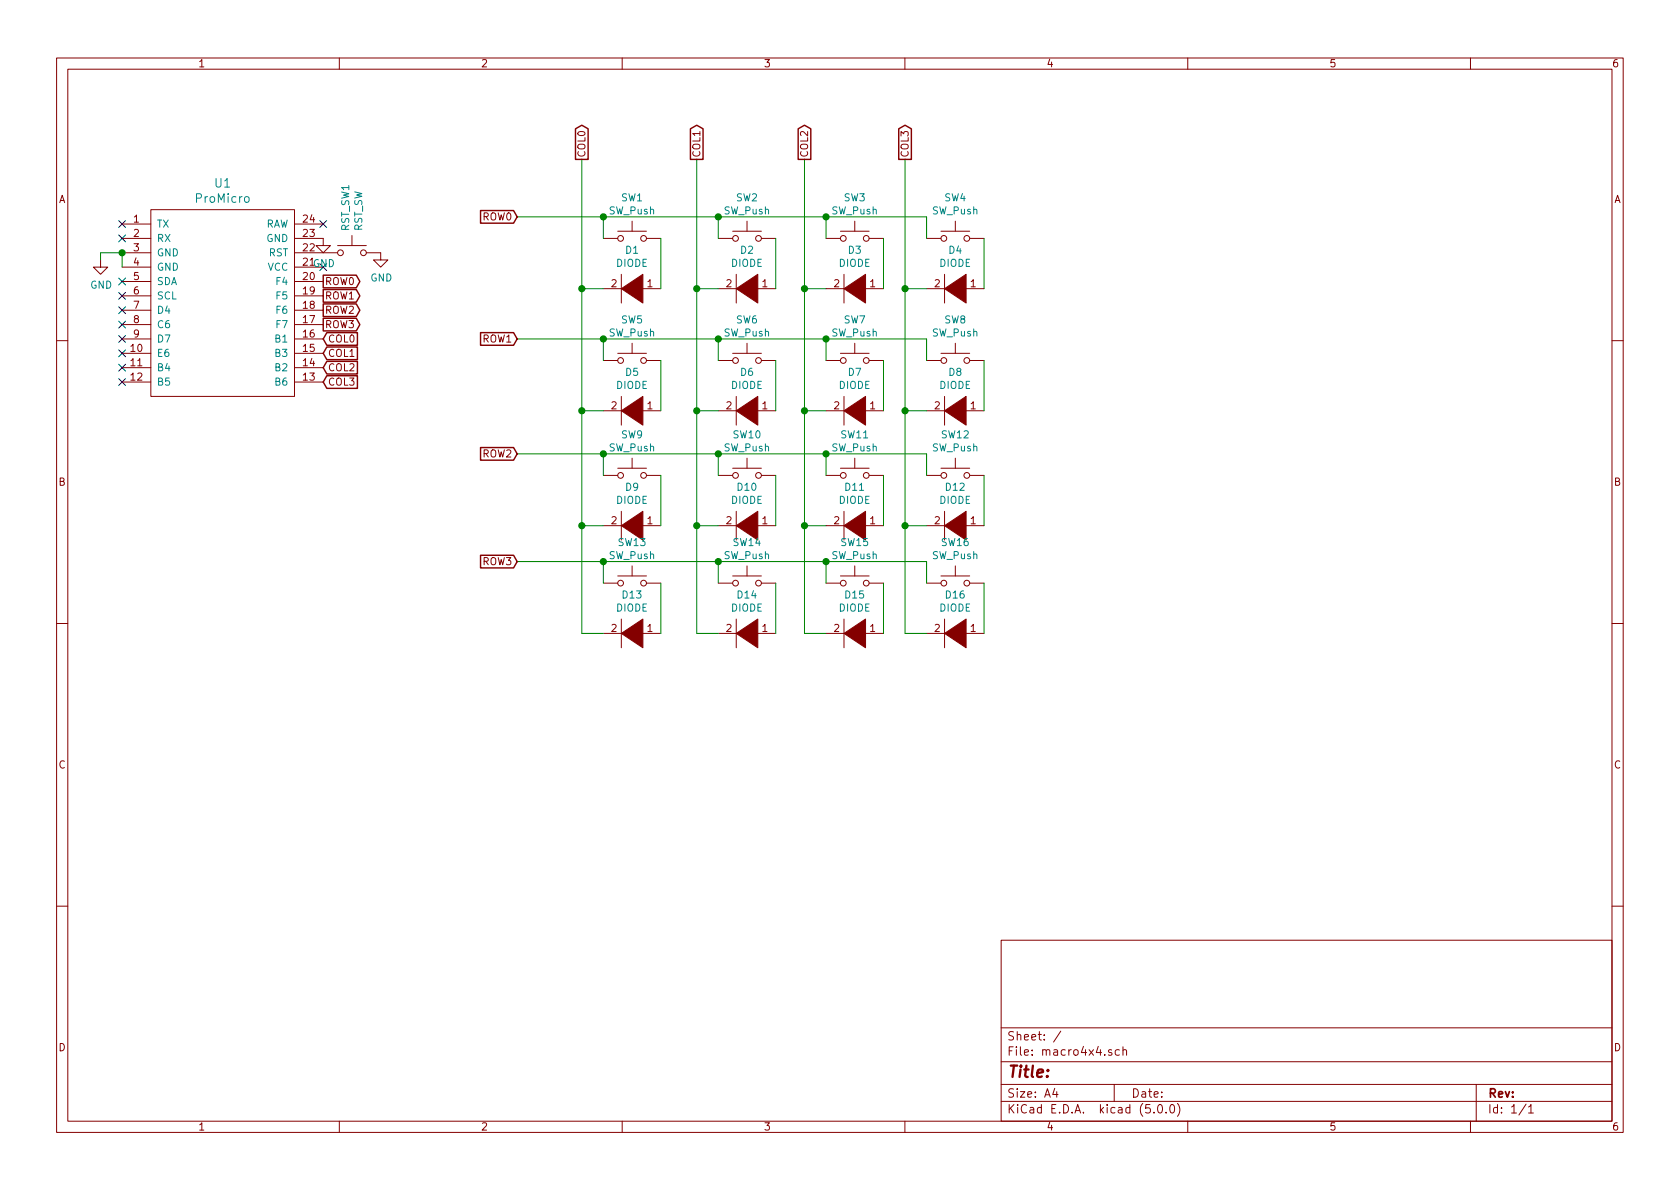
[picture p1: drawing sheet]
EESchema Schematic File Version 4
LIBS:macro4x4-cache
EELAYER 26 0
EELAYER END
$Descr A4 11693 8268
encoding utf-8
Sheet 1 1
Title ""
Date ""
Rev ""
Comp ""
Comment1 ""
Comment2 ""
Comment3 ""
Comment4 ""
$EndDescr
$Comp
L promicro:ProMicro U1
U 1 1
P 1550 2300
F 0 "U1" H 1550 3337 60  0000 C CNN
F 1 "ProMicro" H 1550 3231 60  0000 C CNN
F 2 "promicro:ProMicro" H 1650 1250 60  0001 C CNN
F 3 "" H 1650 1250 60  0000 C CNN
	1    1550 2300
	1    0    0    -1  
$EndComp
$Comp
L Switch:SW_Push SW1
U 1 1
P 4400 1650
F 0 "SW1" H 4400 1935 50  0000 C CNN
F 1 "SW_Push" H 4400 1844 50  0000 C CNN
F 2 "Button_Switch_Keyboard:SW_Cherry_MX1A_1.00u_PCB" H 4400 1850 50  0001 C CNN
F 3 "" H 4400 1850 50  0001 C CNN
	1    4400 1650
	1    0    0    -1  
$EndComp
$Comp
L pspice:DIODE D1
U 1 1
P 4400 2000
F 0 "D1" H 4400 1735 50  0000 C CNN
F 1 "DIODE" H 4400 1826 50  0000 C CNN
F 2 "Diode_THT:D_DO-35_SOD27_P7.62mm_Horizontal" H 4400 2000 50  0001 C CNN
F 3 "" H 4400 2000 50  0001 C CNN
	1    4400 2000
	-1   0    0    1   
$EndComp
Wire Wire Line
	4600 1650 4600 2000
Wire Wire Line
	4200 1650 4200 1500
Wire Wire Line
	4200 2000 4050 2000
$Comp
L Switch:SW_Push SW5
U 1 1
P 4400 2500
F 0 "SW5" H 4400 2785 50  0000 C CNN
F 1 "SW_Push" H 4400 2694 50  0000 C CNN
F 2 "Button_Switch_Keyboard:SW_Cherry_MX1A_1.00u_PCB" H 4400 2700 50  0001 C CNN
F 3 "" H 4400 2700 50  0001 C CNN
	1    4400 2500
	1    0    0    -1  
$EndComp
$Comp
L pspice:DIODE D5
U 1 1
P 4400 2850
F 0 "D5" H 4400 2585 50  0000 C CNN
F 1 "DIODE" H 4400 2676 50  0000 C CNN
F 2 "Diode_THT:D_DO-35_SOD27_P7.62mm_Horizontal" H 4400 2850 50  0001 C CNN
F 3 "" H 4400 2850 50  0001 C CNN
	1    4400 2850
	-1   0    0    1   
$EndComp
Wire Wire Line
	4600 2500 4600 2850
Wire Wire Line
	4200 2500 4200 2350
Wire Wire Line
	4200 2850 4050 2850
$Comp
L Switch:SW_Push SW9
U 1 1
P 4400 3300
F 0 "SW9" H 4400 3585 50  0000 C CNN
F 1 "SW_Push" H 4400 3494 50  0000 C CNN
F 2 "Button_Switch_Keyboard:SW_Cherry_MX1A_1.00u_PCB" H 4400 3500 50  0001 C CNN
F 3 "" H 4400 3500 50  0001 C CNN
	1    4400 3300
	1    0    0    -1  
$EndComp
$Comp
L pspice:DIODE D9
U 1 1
P 4400 3650
F 0 "D9" H 4400 3385 50  0000 C CNN
F 1 "DIODE" H 4400 3476 50  0000 C CNN
F 2 "Diode_THT:D_DO-35_SOD27_P7.62mm_Horizontal" H 4400 3650 50  0001 C CNN
F 3 "" H 4400 3650 50  0001 C CNN
	1    4400 3650
	-1   0    0    1   
$EndComp
Wire Wire Line
	4600 3300 4600 3650
Wire Wire Line
	4200 3300 4200 3150
Wire Wire Line
	4200 3650 4050 3650
$Comp
L Switch:SW_Push SW13
U 1 1
P 4400 4050
F 0 "SW13" H 4400 4335 50  0000 C CNN
F 1 "SW_Push" H 4400 4244 50  0000 C CNN
F 2 "Button_Switch_Keyboard:SW_Cherry_MX1A_1.00u_PCB" H 4400 4250 50  0001 C CNN
F 3 "" H 4400 4250 50  0001 C CNN
	1    4400 4050
	1    0    0    -1  
$EndComp
$Comp
L pspice:DIODE D13
U 1 1
P 4400 4400
F 0 "D13" H 4400 4135 50  0000 C CNN
F 1 "DIODE" H 4400 4226 50  0000 C CNN
F 2 "Diode_THT:D_DO-35_SOD27_P7.62mm_Horizontal" H 4400 4400 50  0001 C CNN
F 3 "" H 4400 4400 50  0001 C CNN
	1    4400 4400
	-1   0    0    1   
$EndComp
Wire Wire Line
	4600 4050 4600 4400
Wire Wire Line
	4200 4050 4200 3900
Wire Wire Line
	4200 4400 4050 4400
$Comp
L Switch:SW_Push SW2
U 1 1
P 5200 1650
F 0 "SW2" H 5200 1935 50  0000 C CNN
F 1 "SW_Push" H 5200 1844 50  0000 C CNN
F 2 "Button_Switch_Keyboard:SW_Cherry_MX1A_1.00u_PCB" H 5200 1850 50  0001 C CNN
F 3 "" H 5200 1850 50  0001 C CNN
	1    5200 1650
	1    0    0    -1  
$EndComp
$Comp
L pspice:DIODE D2
U 1 1
P 5200 2000
F 0 "D2" H 5200 1735 50  0000 C CNN
F 1 "DIODE" H 5200 1826 50  0000 C CNN
F 2 "Diode_THT:D_DO-35_SOD27_P7.62mm_Horizontal" H 5200 2000 50  0001 C CNN
F 3 "" H 5200 2000 50  0001 C CNN
	1    5200 2000
	-1   0    0    1   
$EndComp
Wire Wire Line
	5400 1650 5400 2000
Wire Wire Line
	5000 1650 5000 1500
Wire Wire Line
	5000 2000 4850 2000
$Comp
L Switch:SW_Push SW6
U 1 1
P 5200 2500
F 0 "SW6" H 5200 2785 50  0000 C CNN
F 1 "SW_Push" H 5200 2694 50  0000 C CNN
F 2 "Button_Switch_Keyboard:SW_Cherry_MX1A_1.00u_PCB" H 5200 2700 50  0001 C CNN
F 3 "" H 5200 2700 50  0001 C CNN
	1    5200 2500
	1    0    0    -1  
$EndComp
$Comp
L pspice:DIODE D6
U 1 1
P 5200 2850
F 0 "D6" H 5200 2585 50  0000 C CNN
F 1 "DIODE" H 5200 2676 50  0000 C CNN
F 2 "Diode_THT:D_DO-35_SOD27_P7.62mm_Horizontal" H 5200 2850 50  0001 C CNN
F 3 "" H 5200 2850 50  0001 C CNN
	1    5200 2850
	-1   0    0    1   
$EndComp
Wire Wire Line
	5400 2500 5400 2850
Wire Wire Line
	5000 2500 5000 2350
Wire Wire Line
	5000 2850 4850 2850
$Comp
L Switch:SW_Push SW10
U 1 1
P 5200 3300
F 0 "SW10" H 5200 3585 50  0000 C CNN
F 1 "SW_Push" H 5200 3494 50  0000 C CNN
F 2 "Button_Switch_Keyboard:SW_Cherry_MX1A_1.00u_PCB" H 5200 3500 50  0001 C CNN
F 3 "" H 5200 3500 50  0001 C CNN
	1    5200 3300
	1    0    0    -1  
$EndComp
$Comp
L pspice:DIODE D10
U 1 1
P 5200 3650
F 0 "D10" H 5200 3385 50  0000 C CNN
F 1 "DIODE" H 5200 3476 50  0000 C CNN
F 2 "Diode_THT:D_DO-35_SOD27_P7.62mm_Horizontal" H 5200 3650 50  0001 C CNN
F 3 "" H 5200 3650 50  0001 C CNN
	1    5200 3650
	-1   0    0    1   
$EndComp
Wire Wire Line
	5400 3300 5400 3650
Wire Wire Line
	5000 3300 5000 3150
Wire Wire Line
	5000 3650 4850 3650
$Comp
L Switch:SW_Push SW14
U 1 1
P 5200 4050
F 0 "SW14" H 5200 4335 50  0000 C CNN
F 1 "SW_Push" H 5200 4244 50  0000 C CNN
F 2 "Button_Switch_Keyboard:SW_Cherry_MX1A_1.00u_PCB" H 5200 4250 50  0001 C CNN
F 3 "" H 5200 4250 50  0001 C CNN
	1    5200 4050
	1    0    0    -1  
$EndComp
$Comp
L pspice:DIODE D14
U 1 1
P 5200 4400
F 0 "D14" H 5200 4135 50  0000 C CNN
F 1 "DIODE" H 5200 4226 50  0000 C CNN
F 2 "Diode_THT:D_DO-35_SOD27_P7.62mm_Horizontal" H 5200 4400 50  0001 C CNN
F 3 "" H 5200 4400 50  0001 C CNN
	1    5200 4400
	-1   0    0    1   
$EndComp
Wire Wire Line
	5400 4050 5400 4400
Wire Wire Line
	5000 4050 5000 3900
Wire Wire Line
	5000 4400 4850 4400
$Comp
L Switch:SW_Push SW3
U 1 1
P 5950 1650
F 0 "SW3" H 5950 1935 50  0000 C CNN
F 1 "SW_Push" H 5950 1844 50  0000 C CNN
F 2 "Button_Switch_Keyboard:SW_Cherry_MX1A_1.00u_PCB" H 5950 1850 50  0001 C CNN
F 3 "" H 5950 1850 50  0001 C CNN
	1    5950 1650
	1    0    0    -1  
$EndComp
$Comp
L pspice:DIODE D3
U 1 1
P 5950 2000
F 0 "D3" H 5950 1735 50  0000 C CNN
F 1 "DIODE" H 5950 1826 50  0000 C CNN
F 2 "Diode_THT:D_DO-35_SOD27_P7.62mm_Horizontal" H 5950 2000 50  0001 C CNN
F 3 "" H 5950 2000 50  0001 C CNN
	1    5950 2000
	-1   0    0    1   
$EndComp
Wire Wire Line
	6150 1650 6150 2000
Wire Wire Line
	5750 1650 5750 1500
Wire Wire Line
	5750 2000 5600 2000
$Comp
L Switch:SW_Push SW7
U 1 1
P 5950 2500
F 0 "SW7" H 5950 2785 50  0000 C CNN
F 1 "SW_Push" H 5950 2694 50  0000 C CNN
F 2 "Button_Switch_Keyboard:SW_Cherry_MX1A_1.00u_PCB" H 5950 2700 50  0001 C CNN
F 3 "" H 5950 2700 50  0001 C CNN
	1    5950 2500
	1    0    0    -1  
$EndComp
$Comp
L pspice:DIODE D7
U 1 1
P 5950 2850
F 0 "D7" H 5950 2585 50  0000 C CNN
F 1 "DIODE" H 5950 2676 50  0000 C CNN
F 2 "Diode_THT:D_DO-35_SOD27_P7.62mm_Horizontal" H 5950 2850 50  0001 C CNN
F 3 "" H 5950 2850 50  0001 C CNN
	1    5950 2850
	-1   0    0    1   
$EndComp
Wire Wire Line
	6150 2500 6150 2850
Wire Wire Line
	5750 2500 5750 2350
Wire Wire Line
	5750 2850 5600 2850
$Comp
L Switch:SW_Push SW11
U 1 1
P 5950 3300
F 0 "SW11" H 5950 3585 50  0000 C CNN
F 1 "SW_Push" H 5950 3494 50  0000 C CNN
F 2 "Button_Switch_Keyboard:SW_Cherry_MX1A_1.00u_PCB" H 5950 3500 50  0001 C CNN
F 3 "" H 5950 3500 50  0001 C CNN
	1    5950 3300
	1    0    0    -1  
$EndComp
$Comp
L pspice:DIODE D11
U 1 1
P 5950 3650
F 0 "D11" H 5950 3385 50  0000 C CNN
F 1 "DIODE" H 5950 3476 50  0000 C CNN
F 2 "Diode_THT:D_DO-35_SOD27_P7.62mm_Horizontal" H 5950 3650 50  0001 C CNN
F 3 "" H 5950 3650 50  0001 C CNN
	1    5950 3650
	-1   0    0    1   
$EndComp
Wire Wire Line
	6150 3300 6150 3650
Wire Wire Line
	5750 3300 5750 3150
Wire Wire Line
	5750 3650 5600 3650
$Comp
L Switch:SW_Push SW15
U 1 1
P 5950 4050
F 0 "SW15" H 5950 4335 50  0000 C CNN
F 1 "SW_Push" H 5950 4244 50  0000 C CNN
F 2 "Button_Switch_Keyboard:SW_Cherry_MX1A_1.00u_PCB" H 5950 4250 50  0001 C CNN
F 3 "" H 5950 4250 50  0001 C CNN
	1    5950 4050
	1    0    0    -1  
$EndComp
$Comp
L pspice:DIODE D15
U 1 1
P 5950 4400
F 0 "D15" H 5950 4135 50  0000 C CNN
F 1 "DIODE" H 5950 4226 50  0000 C CNN
F 2 "Diode_THT:D_DO-35_SOD27_P7.62mm_Horizontal" H 5950 4400 50  0001 C CNN
F 3 "" H 5950 4400 50  0001 C CNN
	1    5950 4400
	-1   0    0    1   
$EndComp
Wire Wire Line
	6150 4050 6150 4400
Wire Wire Line
	5750 4050 5750 3900
Wire Wire Line
	5750 4400 5600 4400
$Comp
L Switch:SW_Push SW4
U 1 1
P 6650 1650
F 0 "SW4" H 6650 1935 50  0000 C CNN
F 1 "SW_Push" H 6650 1844 50  0000 C CNN
F 2 "Button_Switch_Keyboard:SW_Cherry_MX1A_1.00u_PCB" H 6650 1850 50  0001 C CNN
F 3 "" H 6650 1850 50  0001 C CNN
	1    6650 1650
	1    0    0    -1  
$EndComp
$Comp
L pspice:DIODE D4
U 1 1
P 6650 2000
F 0 "D4" H 6650 1735 50  0000 C CNN
F 1 "DIODE" H 6650 1826 50  0000 C CNN
F 2 "Diode_THT:D_DO-35_SOD27_P7.62mm_Horizontal" H 6650 2000 50  0001 C CNN
F 3 "" H 6650 2000 50  0001 C CNN
	1    6650 2000
	-1   0    0    1   
$EndComp
Wire Wire Line
	6850 1650 6850 2000
Wire Wire Line
	6450 1650 6450 1500
Wire Wire Line
	6450 2000 6300 2000
$Comp
L Switch:SW_Push SW8
U 1 1
P 6650 2500
F 0 "SW8" H 6650 2785 50  0000 C CNN
F 1 "SW_Push" H 6650 2694 50  0000 C CNN
F 2 "Button_Switch_Keyboard:SW_Cherry_MX1A_1.00u_PCB" H 6650 2700 50  0001 C CNN
F 3 "" H 6650 2700 50  0001 C CNN
	1    6650 2500
	1    0    0    -1  
$EndComp
$Comp
L pspice:DIODE D8
U 1 1
P 6650 2850
F 0 "D8" H 6650 2585 50  0000 C CNN
F 1 "DIODE" H 6650 2676 50  0000 C CNN
F 2 "Diode_THT:D_DO-35_SOD27_P7.62mm_Horizontal" H 6650 2850 50  0001 C CNN
F 3 "" H 6650 2850 50  0001 C CNN
	1    6650 2850
	-1   0    0    1   
$EndComp
Wire Wire Line
	6850 2500 6850 2850
Wire Wire Line
	6450 2500 6450 2350
Wire Wire Line
	6450 2850 6300 2850
$Comp
L Switch:SW_Push SW12
U 1 1
P 6650 3300
F 0 "SW12" H 6650 3585 50  0000 C CNN
F 1 "SW_Push" H 6650 3494 50  0000 C CNN
F 2 "Button_Switch_Keyboard:SW_Cherry_MX1A_1.00u_PCB" H 6650 3500 50  0001 C CNN
F 3 "" H 6650 3500 50  0001 C CNN
	1    6650 3300
	1    0    0    -1  
$EndComp
$Comp
L pspice:DIODE D12
U 1 1
P 6650 3650
F 0 "D12" H 6650 3385 50  0000 C CNN
F 1 "DIODE" H 6650 3476 50  0000 C CNN
F 2 "Diode_THT:D_DO-35_SOD27_P7.62mm_Horizontal" H 6650 3650 50  0001 C CNN
F 3 "" H 6650 3650 50  0001 C CNN
	1    6650 3650
	-1   0    0    1   
$EndComp
Wire Wire Line
	6850 3300 6850 3650
Wire Wire Line
	6450 3300 6450 3150
Wire Wire Line
	6450 3650 6300 3650
$Comp
L Switch:SW_Push SW16
U 1 1
P 6650 4050
F 0 "SW16" H 6650 4335 50  0000 C CNN
F 1 "SW_Push" H 6650 4244 50  0000 C CNN
F 2 "Button_Switch_Keyboard:SW_Cherry_MX1A_1.00u_PCB" H 6650 4250 50  0001 C CNN
F 3 "" H 6650 4250 50  0001 C CNN
	1    6650 4050
	1    0    0    -1  
$EndComp
$Comp
L pspice:DIODE D16
U 1 1
P 6650 4400
F 0 "D16" H 6650 4135 50  0000 C CNN
F 1 "DIODE" H 6650 4226 50  0000 C CNN
F 2 "Diode_THT:D_DO-35_SOD27_P7.62mm_Horizontal" H 6650 4400 50  0001 C CNN
F 3 "" H 6650 4400 50  0001 C CNN
	1    6650 4400
	-1   0    0    1   
$EndComp
Wire Wire Line
	6850 4050 6850 4400
Wire Wire Line
	6450 4050 6450 3900
Wire Wire Line
	6450 4400 6300 4400
Wire Wire Line
	4050 2000 4050 1100
Wire Wire Line
	4050 2000 4050 2850
Connection ~ 4050 2000
Wire Wire Line
	4050 2850 4050 3650
Connection ~ 4050 2850
Wire Wire Line
	4050 3650 4050 4400
Connection ~ 4050 3650
Wire Wire Line
	4200 1500 5000 1500
Wire Wire Line
	5000 1500 5750 1500
Connection ~ 5000 1500
Wire Wire Line
	5750 1500 6450 1500
Connection ~ 5750 1500
Wire Wire Line
	3600 1500 4200 1500
Connection ~ 4200 1500
Wire Wire Line
	4850 2000 4850 2850
Connection ~ 4850 2850
Wire Wire Line
	4850 2850 4850 3650
Connection ~ 4850 3650
Wire Wire Line
	4850 3650 4850 4400
Wire Wire Line
	4850 2000 4850 1100
Connection ~ 4850 2000
Wire Wire Line
	5600 4400 5600 3650
Connection ~ 5600 2000
Wire Wire Line
	5600 2000 5600 1100
Connection ~ 5600 2850
Wire Wire Line
	5600 2850 5600 2000
Connection ~ 5600 3650
Wire Wire Line
	5600 3650 5600 2850
Wire Wire Line
	6300 4400 6300 3650
Connection ~ 6300 2000
Wire Wire Line
	6300 2000 6300 1100
Connection ~ 6300 2850
Wire Wire Line
	6300 2850 6300 2000
Connection ~ 6300 3650
Wire Wire Line
	6300 3650 6300 2850
Wire Wire Line
	6450 2350 5750 2350
Connection ~ 4200 2350
Wire Wire Line
	4200 2350 3600 2350
Connection ~ 5000 2350
Wire Wire Line
	5000 2350 4200 2350
Connection ~ 5750 2350
Wire Wire Line
	5750 2350 5000 2350
Wire Wire Line
	6450 3150 5750 3150
Connection ~ 4200 3150
Wire Wire Line
	4200 3150 3600 3150
Connection ~ 5000 3150
Wire Wire Line
	5000 3150 4200 3150
Connection ~ 5750 3150
Wire Wire Line
	5750 3150 5000 3150
Wire Wire Line
	6450 3900 5750 3900
Connection ~ 4200 3900
Wire Wire Line
	4200 3900 3600 3900
Connection ~ 5000 3900
Wire Wire Line
	5000 3900 4200 3900
Connection ~ 5750 3900
Wire Wire Line
	5750 3900 5000 3900
Text GLabel 3600 1500 0    50   Input ~ 0
ROW0
Text GLabel 3600 2350 0    50   Input ~ 0
ROW1
Text GLabel 3600 3150 0    50   Input ~ 0
ROW2
Text GLabel 3600 3900 0    50   Input ~ 0
ROW3
Text GLabel 4050 1100 1    50   Output ~ 0
COL0
Text GLabel 4850 1100 1    50   Output ~ 0
COL1
Text GLabel 5600 1100 1    50   Output ~ 0
COL2
Text GLabel 6300 1100 1    50   Output ~ 0
COL3
Text GLabel 2250 1950 2    50   Output ~ 0
ROW0
Text GLabel 2250 2050 2    50   Output ~ 0
ROW1
Text GLabel 2250 2150 2    50   Output ~ 0
ROW2
Text GLabel 2250 2250 2    50   Output ~ 0
ROW3
Text GLabel 2250 2450 2    50   Input ~ 0
COL1
Text GLabel 2250 2350 2    50   Input ~ 0
COL0
Text GLabel 2250 2550 2    50   Input ~ 0
COL2
Text GLabel 2250 2650 2    50   Input ~ 0
COL3
$Comp
L Switch:SW_Push RST_SW1
U 1 1
P 2450 1750
F 0 "RST_SW1" V 2404 1898 50  0000 L CNN
F 1 "RST_SW" V 2495 1898 50  0000 L CNN
F 2 "Button_Switch_THT:SW_PUSH_6mm" H 2450 1950 50  0001 C CNN
F 3 "" H 2450 1950 50  0001 C CNN
	1    2450 1750
	1    0    0    -1  
$EndComp
NoConn ~ 850  1550
NoConn ~ 850  1650
NoConn ~ 850  1950
NoConn ~ 850  2050
NoConn ~ 850  2150
NoConn ~ 850  2250
NoConn ~ 850  2350
NoConn ~ 850  2450
NoConn ~ 850  2550
NoConn ~ 850  2650
NoConn ~ 2250 1550
NoConn ~ 2250 1850
$Comp
L power:GND #PWR03
U 1 1
P 700 1800
F 0 "#PWR03" H 700 1550 50  0001 C CNN
F 1 "GND" H 705 1627 50  0000 C CNN
F 2 "" H 700 1800 50  0001 C CNN
F 3 "" H 700 1800 50  0001 C CNN
	1    700  1800
	1    0    0    -1  
$EndComp
Wire Wire Line
	850  1750 700  1750
Wire Wire Line
	700  1750 700  1800
Wire Wire Line
	850  1850 850  1750
Connection ~ 850  1750
$Comp
L power:GND #PWR02
U 1 1
P 2650 1750
F 0 "#PWR02" H 2650 1500 50  0001 C CNN
F 1 "GND" H 2655 1577 50  0000 C CNN
F 2 "" H 2650 1750 50  0001 C CNN
F 3 "" H 2650 1750 50  0001 C CNN
	1    2650 1750
	1    0    0    -1  
$EndComp
$Comp
L power:GND #PWR01
U 1 1
P 2250 1650
F 0 "#PWR01" H 2250 1400 50  0001 C CNN
F 1 "GND" H 2255 1477 50  0000 C CNN
F 2 "" H 2250 1650 50  0001 C CNN
F 3 "" H 2250 1650 50  0001 C CNN
	1    2250 1650
	1    0    0    -1  
$EndComp
$EndSCHEMATC
